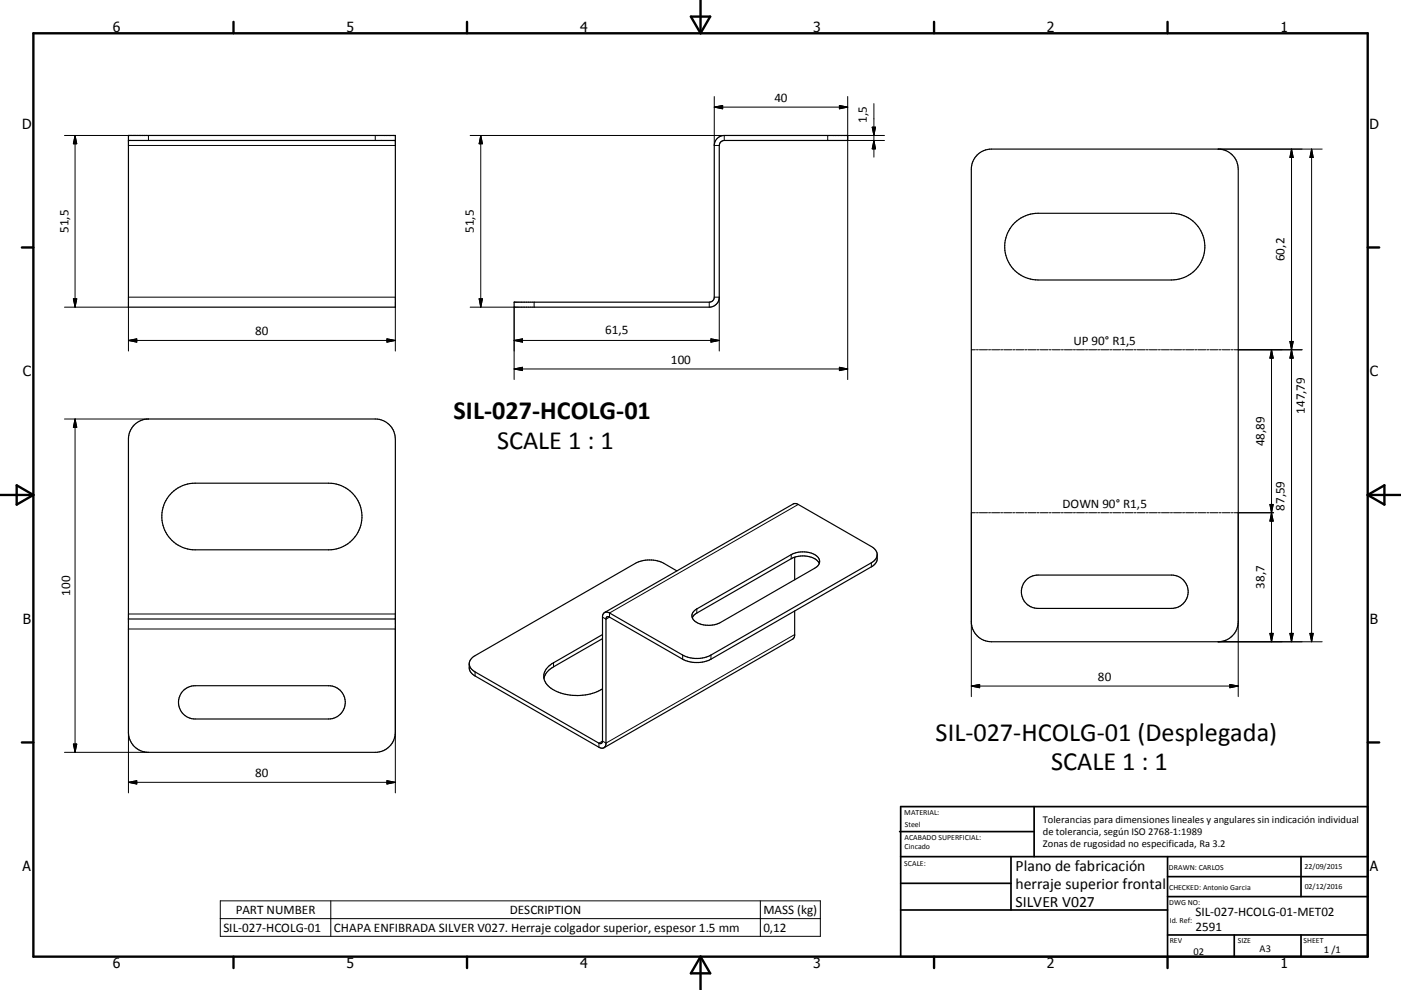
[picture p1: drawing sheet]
<svg xmlns="http://www.w3.org/2000/svg" width="420mm" height="297mm" viewBox="0 0 420 297" stroke-linecap="round" stroke-linejoin="round" font-family="sans-serif">
<g fill="none" stroke="#000" stroke-width=".36">
<path d="M38.5 40.6h80v51.6h-80zM38.5 42.1h80M293 46.5a6.1 6.1 0 0 1 4.2-1.8h68a6 6 0 0 1 6 6v135.8a6.1 6.1 0 0 1-6 6h-68a6 6 0 0 1-6-6v-135.8a6.1 6.1 0 0 1 1.8-4.2zM304.3 66.8a10.2 10.2 0 0 1 6.9-2.8h40a10 10 0 0 1 10 10 10 10 0 0 1-10 10h-40a10 10 0 0 1-9.3-6.3 10 10 0 0 1 2.4-10.9zM154.1 90.7h58.5a1.52 1.52 0 0 0 1.5-1.5v-45.6a3 3 0 0 1 3-3h37v1.5h-37a1.51 1.51 0 0 0-1.5 1.5v45.6a2.99 2.99 0 0 1-3 3h-58.5zM40.3 127.5a6.1 6.1 0 0 1 4.2-1.8h68a6 6 0 0 1 6 6v88a6 6 0 0 1-6 6h-68a6 6 0 0 1-6-6v-88a6.1 6.1 0 0 1 1.8-4.2zM51.6 147.8a9.8 9.8 0 0 1 6.9-2.8h40a10 10 0 0 1 10 10 10 10 0 0 1-10 10h-40a10 10 0 0 1-9.3-6.3 10 10 0 0 1 2.4-10.9zM202.9 171.3l-3.9-2.3a9.4 9.4 0 0 0-8.5 0l-48.1 27.7a2.98 2.98 0 0 0-1.7 2.4M238.2 167.2v6.7M245.6 169a6.1 6.1 0 0 0-7.1-1.9l-1.3 .5-28.3 16.3-.9 .7-.4 .8M263 166.4a2.98 2.98 0 0 0-1.8-2.4l-21.9-12.7-1.3-.2-56.8 32.7M263 166.4a2.98 2.98 0 0 1-1.8 2.4l-48.1 27.7a9.2 9.2 0 0 1-8.4 0l-22-12.6-.8-.3-.7 .2"/>
<path d="M263 166.4v1.2a2.98 2.98 0 0 1-1.8 2.5l-48.1 27.7a9.4 9.4 0 0 1-8.4 0l-22-12.6a.64 .64 0 0 0-.7-.1 .64 .64 0 0 0-.3 .7v37.5l-.6 1M307.8 173.9l1.3-.9 2.1-.5h40a5 5 0 0 1 5 5 5 5 0 0 1-5 5h-40a5 5 0 0 1-4.6-3.1 5 5 0 0 1 1.2-5.5zM38.5 185.7h80M140.7 199.1v1.3a3 3 0 0 0 1.7 2.4l37.2 21.4 .8 .3 .7-.2M180.6 190.4l-14.6 8.4a4.3 4.3 0 0 0-2.3 6.2 11.3 11.3 0 0 0 9.5 3.7 14.3 14.3 0 0 0 7.4-2M180.6 191.6l-14.6 8.5a5.5 5.5 0 0 0-2.9 3.4M181.2 183.8l-.6 1v37.5a.67 .67 0 0 1-.3 .7 .67 .67 0 0 1-.7 0l-37.2-21.4a2.98 2.98 0 0 1-1.7-2.5M208.2 183.2l29-16.8a7.2 7.2 0 0 1 8.1 .9 2.07 2.07 0 0 1-1 3.2l-28.3 16.3a7.1 7.1 0 0 1-8.2-.9 1.87 1.87 0 0 1 .4-2.7zM238.2 183.3v7.4l-.4 .9-56.7 32.7M55.1 207.1l1.8-1.1 1.6-.3h40a5 5 0 0 1 5 5 5 5 0 0 1-5 5h-40a5 5 0 0 1-4.6-3.2 5 5 0 0 1 1.2-5.4z"/>
</g>
<g fill="none" stroke="#000" stroke-width=".3">
<path d="M214.1 29v14.6h1.5M214.1 32.1h40M214.1 32.1l2.6-.5v1zM251.7 31.6l2.4 .5-2.4 .5zM254.1 29v84.9M261.5 38.2h1l-.5 2.4zM262 31.1v16M19.3 40.6h25.2v1.5M22.5 40.6v51.6M22.5 40.6l.5 2.5h-1zM38.5 43.6h80M112.5 40.6v1.5"/>
<path d="M141 40.6h76.1v1.5M144.1 40.6l.5 2.5h-1zM144.1 40.6v51.6M248.2 40.6v1.5M254.1 40.6h11.1M254.1 42.1h11.1M262 42.1l.5 2.6h-1zM365.2 44.7h31.2M387.2 44.7v147.8M387.2 44.7l.5 2.5h-1zM393.2 44.7v147.8M393.2 44.7l.5 2.5h-1z"/>
<path d="M19.3 92.2h19.2v13.1M22 89.6h1l-.5 2.6zM38.5 89.2h80M118.5 92.2v13.1M141 92.2h13.1v21.7M143.6 89.6h1l-.5 2.6zM160.1 90.7v1.5M212.6 90.7v1.5M214.1 89.2h1.5v16.1M38.5 102.1h80M38.5 102.1l2.5-.4v.9zM116 101.7l2.5 .4-2.5 .5z"/>
<path d="M154.1 102.1h61.5M154.1 102.1l2.6-.4v.9zM154.1 110.7l2.6-.5v1zM154.1 110.7h100M213.1 101.7l2.5 .4-2.5 .5zM251.7 110.2l2.4 .5-2.4 .5zM291.2 104.9h1.2M292.7 104.9h.6M293.6 104.9h2.5M296.4 104.9h.6M297.3 104.9h2.4M300 104.9h.6"/>
<path d="M300.9 104.9h2.4M303.6 104.9h.6M304.6 104.9h2.4M307.3 104.9h.6M308.2 104.9h2.4M310.9 104.9h.6M311.8 104.9h2.5M314.6 104.9h.5M315.4 104.9h2.5M318.2 104.9h.6M319.1 104.9h2.4M321.8 104.9h.6"/>
<path d="M322.7 104.9h2.5M325.5 104.9h.6M326.4 104.9h2.4M329.1 104.9h.6M330 104.9h2.4M332.7 104.9h.6M333.6 104.9h2.5M336.4 104.9h.6M337.3 104.9h2.4M340 104.9h.6M340.9 104.9h2.4M343.6 104.9h.7"/>
<path d="M344.6 104.9h2.4M347.3 104.9h.6M348.2 104.9h2.4M350.9 104.9h.6M351.8 104.9h2.4M354.5 104.9h.7M355.5 104.9h2.4M358.2 104.9h.6M359.1 104.9h2.4M361.8 104.9h.6M362.8 104.9h2.4M365.5 104.9h.6"/>
<path d="M366.4 104.9h2.4M369.1 104.9h.6M370 104.9h20.4M381.2 104.9v87.6M381.2 104.9l.5 2.5h-1zM386.7 102.4h1l-.5 2.5zM387.2 104.9l.5 2.5h-1zM19.3 125.7h25.2M22.5 125.7v100M22.5 125.7l.5 2.5h-1zM239.3 151.3l-56.6 32.6v1.3l-1 .6-1.1-.6M292.4 153.8h-1.2v55.2"/>
<path d="M292.7 153.8h.6M293.6 153.8h2.5M296.4 153.8h.6M297.3 153.8h2.4M300 153.8h.6M300.9 153.8h2.4M303.6 153.8h.6M304.6 153.8h2.4M307.3 153.8h.6M308.2 153.8h2.4M310.9 153.8h.6M311.8 153.8h2.5"/>
<path d="M314.6 153.8h.5M315.4 153.8h2.5M318.2 153.8h.6M319.1 153.8h2.4M321.8 153.8h.6M322.7 153.8h2.5M325.5 153.8h.6M326.4 153.8h2.4M329.1 153.8h.6M330 153.8h2.4M332.7 153.8h.6M333.6 153.8h2.5"/>
<path d="M336.4 153.8h.6M337.3 153.8h2.4M340 153.8h.6M340.9 153.8h2.4M343.6 153.8h.7M344.6 153.8h2.4M347.3 153.8h.6M348.2 153.8h2.4M350.9 153.8h.6M351.8 153.8h2.4M354.5 153.8h.7M355.5 153.8h2.4"/>
<path d="M358.2 153.8h.6M359.1 153.8h2.4M361.8 153.8h.6M362.8 153.8h2.4M365.5 153.8h.6M366.4 153.8h2.4M369.1 153.8h.6M370 153.8h11.8M371.2 153.8v55.2M380.7 151.3h1l-.5 2.5zM381.2 153.8l.5 2.5h-1zM237.2 166.4v1.2"/>
<path d="M261.2 168.8v1.3M38.5 184.2h80M166 198.8v1.3M204.7 196.5v1.3M208.9 182.7v1.2M213.1 196.5v1.3M238.2 190.4l-56.5 32.5-1.1-.6-1 .7v1.2M365.2 192.5h31.2M380.7 190h1l-.5 2.5zM386.7 190h1l-.5 2.5zM392.7 190h1l-.5 2.5zM142.4 201.6v1.2"/>
<path d="M291.2 205.8h80M291.2 205.8l2.5-.5v1zM368.7 205.3l2.5 .5-2.5 .5zM19.3 225.7h25.2M22 223.2h1l-.5 2.5zM38.5 237.9v-49.2h80v49.2M38.5 234.7l2.5-.5v1zM38.5 234.7h80M116 234.2l2.5 .5-2.5 .5zM66 270.3h179.9v10.6h-179.9zM66 275.6h179.9M99.2 270.3v10.6"/>
<path d="M228 270.3v10.6"/>
</g>
<g fill="none" stroke="#000" stroke-width=".71">
<path d="M10 10h400v277h-400zM70 6.6v3.4M140 6.6v3.4M207.1 5h5.8l-2.9 5zM210 0v10M280 6.6v3.4M350 6.6v3.4M6.6 74.2h3.4M410 74.2h3.5M0 148.5h10M5 145.6l5 2.9-5 2.9zM410 148.5h10.1"/>
<path d="M410 148.5l5.1-2.9v5.8zM6.6 222.7h3.4M410 222.7h3.5M70 287v3.4M140 287v3.4M210 287v10M210 287l2.9 5h-5.8zM280 287v3.4M350 287v3.4"/>
</g>
<g fill="none" stroke="#000" stroke-width=".51">
<path d="M269.7 249.5h40.3M270 242h140v45h-140zM270 257h140M303.1 257v16M310 242v15M350 257v30M390.1 257v12M270 265h33.1M270 273h80M350 269h60M350 263h60M350 280.5h60"/>
<path d="M370 280.5v6.5M390.1 280.5v6.5"/>
</g>
<g fill="#000" stroke="#000" stroke-width=".3">
<path d="M214.1 32.1l2.6-.5v1zM251.7 31.6l2.4 .5-2.4 .5zM261.5 38.2h1l-.5 2.4zM22.5 40.6l.5 2.5h-1zM144.1 40.6l.5 2.5h-1zM262 42.1l.5 2.6h-1zM387.2 44.7l.5 2.5h-1zM393.2 44.7l.5 2.5h-1zM22 89.6h1l-.5 2.6zM143.6 89.6h1l-.5 2.6zM38.5 102.1l2.5-.4v.9zM116 101.7l2.5 .4-2.5 .5z"/>
<path d="M154.1 102.1l2.6-.4v.9zM154.1 110.7l2.6-.5v1zM213.1 101.7l2.5 .4-2.5 .5zM251.7 110.2l2.4 .5-2.4 .5zM381.2 104.9l.5 2.5h-1zM386.7 102.4h1l-.5 2.5zM387.2 104.9l.5 2.5h-1zM22.5 125.7l.5 2.5h-1zM380.7 151.3h1l-.5 2.5zM381.2 153.8l.5 2.5h-1zM380.7 190h1l-.5 2.5zM386.7 190h1l-.5 2.5z"/>
<path d="M392.7 190h1l-.5 2.5zM291.2 205.8l2.5-.5v1zM368.7 205.3l2.5 .5-2.5 .5zM22 223.2h1l-.5 2.5zM38.5 234.7l2.5-.5v1zM116 234.2l2.5 .5-2.5 .5z"/>
</g>
<g font-size="7.9">
<text x="136" y="125.6">SIL-027-HCOLG-01</text>
<text x="149" y="134.6">SCALE 1 : 1</text>
<text x="280.5" y="222.2">SIL-027-HCOLG-01 (Desplegada)</text>
<text x="315.1" y="231.1">SCALE 1 : 1</text>
</g>
<g font-size="4.7">
<text x="304.5" y="261.2">Plano de fabricación</text>
<text x="304.5" y="266.6">herraje superior frontal</text>
<text x="304.5" y="272">SILVER V027</text>
</g>
<g font-size="4.2">
<text x="33.9" y="9.6">6</text>
<text x="103.9" y="9.6">5</text>
<text x="173.9" y="9.6">4</text>
<text x="243.8" y="9.6">3</text>
<text x="313.9" y="9.6">2</text>
<text x="383.9" y="9.6">1</text>
<text x="6.7" y="38.7">D</text>
<text x="410.5" y="38.7">D</text>
<text x="6.9" y="112.9">C</text>
<text x="410.7" y="112.9">C</text>
<text x="6.9" y="187.1">B</text>
<text x="410.7" y="187.1">B</text>
<text x="6.8" y="261.4">A</text>
<text x="410.7" y="261.4">A</text>
<text x="33.9" y="290.4">6</text>
<text x="103.9" y="290.4">5</text>
<text x="173.9" y="290.4">4</text>
<text x="243.8" y="290.4">3</text>
<text x="313.9" y="290.4">2</text>
<text x="383.9" y="290.4">1</text>
</g>
<g font-size="3.9">
<text x="232.2" y="30.6">40</text>
<text x="259.9" y="36.8" transform="rotate(-90 259.9 36.8)">1,5</text>
<text x="20.5" y="69.9" transform="rotate(-90 20.5 69.9)">51,5</text>
<text x="142.1" y="69.9" transform="rotate(-90 142.1 69.9)">51,5</text>
<text x="385.1" y="78.3" transform="rotate(-90 385.1 78.3)">60,2</text>
<text x="76.5" y="100.6">80</text>
<text x="181.4" y="100.1">61,5</text>
<text x="321.8" y="103.6">UP 90° R1,5</text>
<text x="201.2" y="109.1">100</text>
<text x="391.2" y="124.1" transform="rotate(-90 391.2 124.1)">147,79</text>
<text x="379.1" y="133.9" transform="rotate(-90 379.1 133.9)">48,89</text>
<text x="318.5" y="152.5">DOWN 90° R1,5</text>
<text x="385.1" y="153.2" transform="rotate(-90 385.1 153.2)">87,59</text>
<text x="21" y="178.7" transform="rotate(-90 21 178.7)">100</text>
<text x="379.1" y="176.7" transform="rotate(-90 379.1 176.7)">38,7</text>
<text x="329.2" y="204.2">80</text>
<text x="76.5" y="233.2">80</text>
<text x="70.7" y="274.2">PART NUMBER</text>
<text x="152.8" y="274.2">DESCRIPTION</text>
<text x="228.9" y="274.3">MASS (kg)</text>
<text x="358.4" y="274.9">SIL-027-HCOLG-01-MET02</text>
<text x="67" y="279.5">SIL-027-HCOLG-01</text>
<text x="100.1" y="279.6">CHAPA ENFIBRADA SILVER V027. Herraje colgador superior, espesor 1.5 mm</text>
<text x="228.9" y="279.5">0,12</text>
<text x="358.4" y="279.4">2591</text>
</g>
<g font-size="3.1">
<text x="312.7" y="246.8">Tolerancias para dimensiones lineales y angulares sin indicación individual</text>
<text x="312.7" y="250.4">de tolerancia, según ISO 2768-1:1989</text>
<text x="312.7" y="254">Zonas de rugosidad no especificada, Ra 3.2</text>
<text x="357.8" y="286.5">02</text>
<text x="377.6" y="285.6">A3</text>
<text x="396.9" y="285.9">1 /1</text>
</g>
<g font-size="2.4">
<text x="271.1" y="244.4">MATERIAL:</text>
<text x="271.2" y="252">ACABADO SUPERFICIAL:</text>
<text x="271.3" y="248">Steel</text>
<text x="271.2" y="254.7">Cincado</text>
<text x="271.1" y="259.7">SCALE:</text>
<text x="350.4" y="260.9">DRAWN: CARLOS</text>
<text x="391.1" y="260.6">22/09/2015</text>
<text x="350.5" y="267">CHECKED: Antonio Garcia</text>
<text x="391.2" y="266.7">02/12/2016</text>
<text x="350.5" y="271.4">DWG NO:</text>
<text x="350.7" y="276.9">Id. Ref:</text>
<text x="350.7" y="282.8">REV</text>
<text x="371.1" y="282.9">SIZE</text>
<text x="390.8" y="283">SHEET</text>
</g>
</svg>
